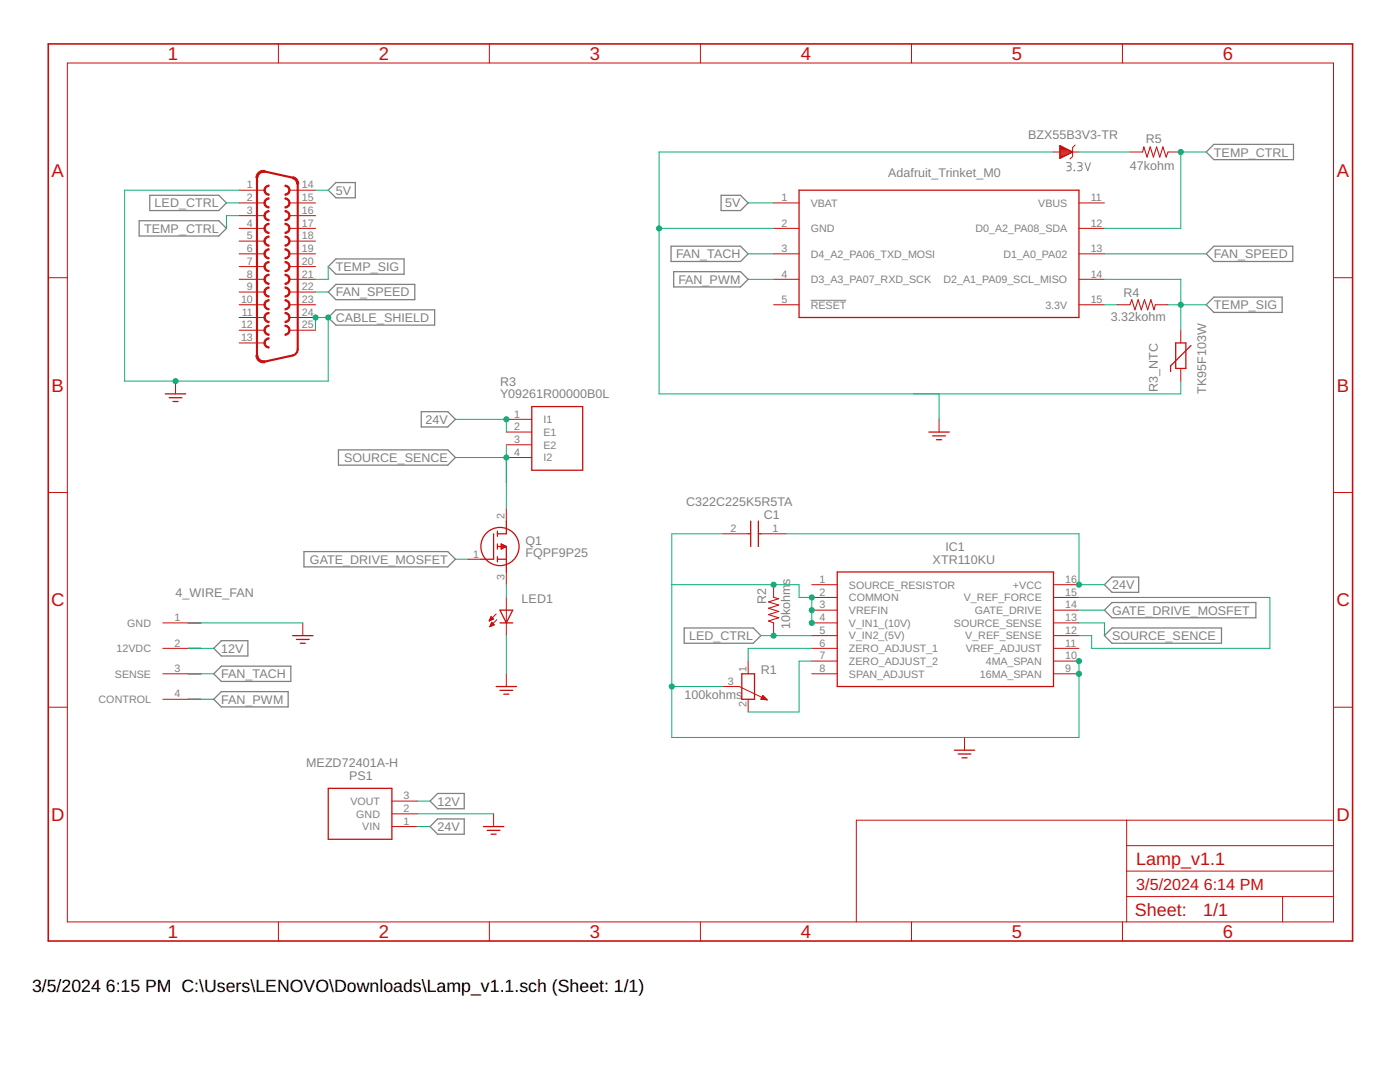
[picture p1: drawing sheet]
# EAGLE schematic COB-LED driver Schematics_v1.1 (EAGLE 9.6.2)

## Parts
C1  C322C225K5R5TA  [C322C225K5R5TA]
D1  3.3V  DIODE-ZENER-BZT52C3V6S  [SOD-323]
IC1  XTR110KU  [SOIC127P1030X265-16N]
LED1  LED  [SMARTLED-TTW]
PS1  MEZD72401A-H  [MEZD72401AH]
Q1  FQPF9P25  [TO254P490X1016X1970-3P]
R1  100kohms  POTENTIOMETER_PT-10  [PT-10]
R2  10kohms  R-US_0309/V  [0309V]
R3  Y09261R00000B0L  [TO254P401X1016X2196-4P]
R3_NTC  THERMISTOR_R-2,5  [RS-2,5]
R4  3.32kohm  R-US_0309/V  [0309V]
R5  47kohm  R-US_0309/V  [0309V]
U$1  LAMP_IRGA_V1LAMP_IRGA_V1_3D  [SOIC127P1032X265-20N]
U$2  4-WIRE-PIN-FAN4-WIRE-PIN-FAN  [HDRV4W64P254_1X4_1016X508X838B]
X1  F25VP  [F25VP]

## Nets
3.3V: LED1.C@1(C) PS1.2(GND) ; supply symbol labelled GND2
4_WIRE_FAN: U$2.1(GND) ; supply symbol labelled GND2
5V: U$1.1(VBAT) X1.14
12V: PS1.3(VOUT) U$2.2(12VDC)
24V: C1.1 IC1.16(+VCC) PS1.1(VIN) R3.1(I1) R3.2(E1)
100KOHMS: C1.2 IC1.2(COMMON) IC1.3(VREFIN) IC1.4(V_IN1_(10V)) IC1.9(16MA_SPAN) IC1.10(4MA_SPAN) R1.3 R2.2 ; supply symbol labelled GND2
BZX55B3V3-TR: D1.A U$1.2(GND) ; supply symbol labelled GND2
CABLE_SHIELD: X1.1 X1.24 X1.25 ; supply symbol labelled GND2
FAN_PWM: U$1.4(D3_A3_PA07_RXD_SCK) U$2.4(CONTROL)
FAN_SPEED: X1.22
FAN_TACH: U$2.3(SENSE)
GATE_DRIVE_MOSFET: IC1.14(GATE_DRIVE) Q1.1(G)
LED_CTRL: IC1.5(V_IN2_(5V)) R2.1 X1.2
N$1: IC1.12(V_REF_SENSE) IC1.15(V_REF_FORCE)
N$2: LED1.A@1(A) Q1.3(S)
N$3: U$1.13(D1_A0_PA02)
N$4: IC1.6(ZERO_ADJUST_1) R1.1
N$5: U$1.3(D4_A2_PA06_TXD_MOSI)
N$6: R4.1 U$1.15(3.3V)
N$7: IC1.7(ZERO_ADJUST_2) R1.2
N$9: D1.C R5.2
SOURCE_SENCE: IC1.13(SOURCE_SENSE) Q1.2(D) R3.3(E2) R3.4(I2)
TEMP_CTRL: R5.1 U$1.12(D0_A2_PA08_SDA) X1.3
TEMP_SIG: R3_NTC.2 R4.2 U$1.14(D2_A1_PA09_SCL_MISO) X1.21
TK95F103W: R3_NTC.1
Unconnected: IC1.1(SOURCE_RESISTOR) IC1.8(SPAN_ADJUST) IC1.11(VREF_ADJUST) U$1.5(!RESET) U$1.11(VBUS) X1.4 X1.5 X1.6 X1.7 X1.8 X1.9 X1.10 X1.11 X1.12 X1.13 X1.15 X1.16 X1.17 X1.18 X1.19 X1.20 X1.23

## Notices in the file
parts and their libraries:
SparkFun-PowerSymbols: Licensing: Creative Commons ShareAlike 4.0 International - https://creativecommons.org/licenses/by-sa/4.0
